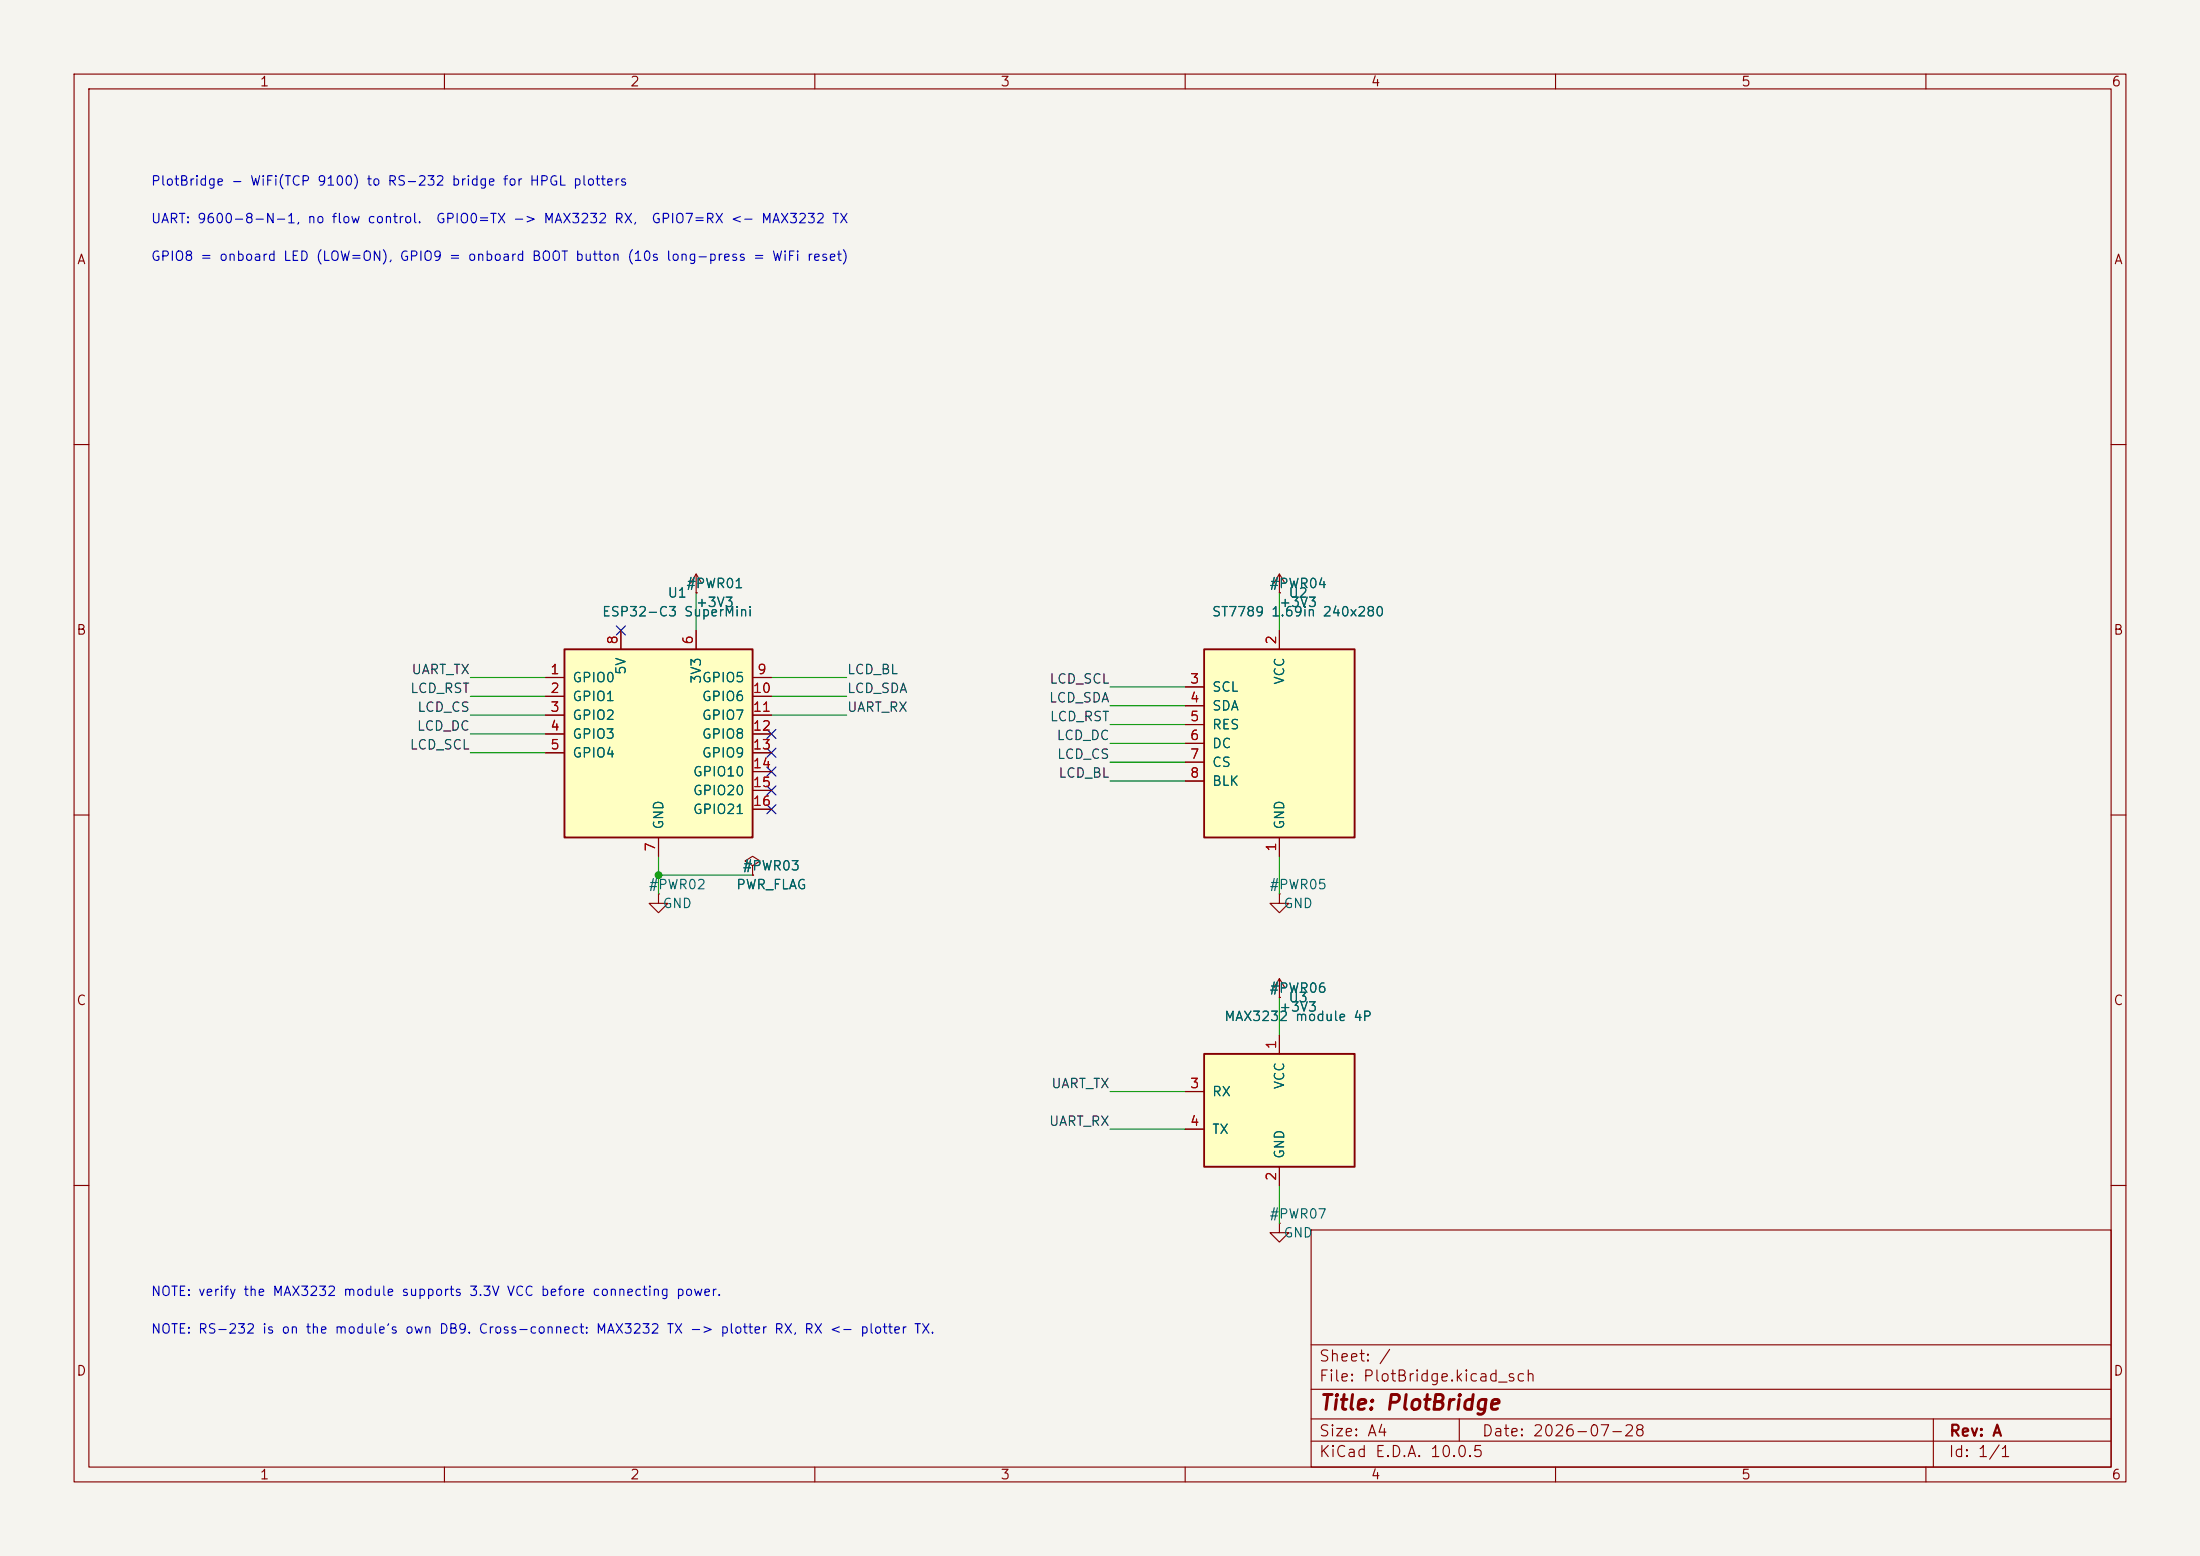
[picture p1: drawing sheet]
(kicad_sch
 (version 20231120)
 (generator "eeschema")
 (generator_version "8.0")
 (paper "A4")
 (title_block
  (title "PlotBridge")
  (date "2026-07-28")
  (rev "A"))
 (lib_symbols
 (symbol "PlotBridge:ESP32-C3_SuperMini"
  (pin_names (offset 1.016))
  (exclude_from_sim no)
  (in_bom yes)
  (on_board yes)
  (property "Reference" "U" (at 0 20.32 0) (effects (font (size 1.27 1.27))))
  (property "Value" "ESP32-C3 SuperMini" (at 0 17.78 0) (effects (font (size 1.27 1.27))))
  (property "Footprint" "PlotBridge:ESP32-C3_SuperMini" (at 0 0 0) (effects (font (size 1.27 1.27)) (hide yes)))
  (property "Datasheet" "" (at 0 0 0) (effects (font (size 1.27 1.27)) (hide yes)))
  (property "Description" "ESP32-C3 SuperMini module, 16-pin 2x8 THT (Tenstar/nologo)" (at 0 0 0) (effects (font (size 1.27 1.27)) (hide yes)))
  (symbol "ESP32-C3_SuperMini_0_1"
   (rectangle (start -12.7 12.7) (end 12.7 -12.7) (stroke (width 0.254) (type default)) (fill (type background))))
  (symbol "ESP32-C3_SuperMini_1_1"
   (pin power_in line (at -5.08 15.24 270) (length 2.54) (name "5V" (effects (font (size 1.27 1.27)))) (number "8" (effects (font (size 1.27 1.27)))))
   (pin power_out line (at 5.08 15.24 270) (length 2.54) (name "3V3" (effects (font (size 1.27 1.27)))) (number "6" (effects (font (size 1.27 1.27)))))
   (pin power_in line (at 0.0 -15.24 90) (length 2.54) (name "GND" (effects (font (size 1.27 1.27)))) (number "7" (effects (font (size 1.27 1.27)))))
   (pin bidirectional line (at -15.24 8.89 0) (length 2.54) (name "GPIO0" (effects (font (size 1.27 1.27)))) (number "1" (effects (font (size 1.27 1.27)))))
   (pin bidirectional line (at -15.24 6.35 0) (length 2.54) (name "GPIO1" (effects (font (size 1.27 1.27)))) (number "2" (effects (font (size 1.27 1.27)))))
   (pin bidirectional line (at -15.24 3.81 0) (length 2.54) (name "GPIO2" (effects (font (size 1.27 1.27)))) (number "3" (effects (font (size 1.27 1.27)))))
   (pin bidirectional line (at -15.24 1.27 0) (length 2.54) (name "GPIO3" (effects (font (size 1.27 1.27)))) (number "4" (effects (font (size 1.27 1.27)))))
   (pin bidirectional line (at -15.24 -1.27 0) (length 2.54) (name "GPIO4" (effects (font (size 1.27 1.27)))) (number "5" (effects (font (size 1.27 1.27)))))
   (pin bidirectional line (at 15.24 8.89 180) (length 2.54) (name "GPIO5" (effects (font (size 1.27 1.27)))) (number "9" (effects (font (size 1.27 1.27)))))
   (pin bidirectional line (at 15.24 6.35 180) (length 2.54) (name "GPIO6" (effects (font (size 1.27 1.27)))) (number "10" (effects (font (size 1.27 1.27)))))
   (pin bidirectional line (at 15.24 3.81 180) (length 2.54) (name "GPIO7" (effects (font (size 1.27 1.27)))) (number "11" (effects (font (size 1.27 1.27)))))
   (pin bidirectional line (at 15.24 1.27 180) (length 2.54) (name "GPIO8" (effects (font (size 1.27 1.27)))) (number "12" (effects (font (size 1.27 1.27)))))
   (pin bidirectional line (at 15.24 -1.27 180) (length 2.54) (name "GPIO9" (effects (font (size 1.27 1.27)))) (number "13" (effects (font (size 1.27 1.27)))))
   (pin bidirectional line (at 15.24 -3.81 180) (length 2.54) (name "GPIO10" (effects (font (size 1.27 1.27)))) (number "14" (effects (font (size 1.27 1.27)))))
   (pin bidirectional line (at 15.24 -6.35 180) (length 2.54) (name "GPIO20" (effects (font (size 1.27 1.27)))) (number "15" (effects (font (size 1.27 1.27)))))
   (pin bidirectional line (at 15.24 -8.89 180) (length 2.54) (name "GPIO21" (effects (font (size 1.27 1.27)))) (number "16" (effects (font (size 1.27 1.27)))))))
 (symbol "PlotBridge:ST7789_169_8P"
  (pin_names (offset 1.016))
  (exclude_from_sim no)
  (in_bom yes)
  (on_board yes)
  (property "Reference" "U" (at 0 20.32 0) (effects (font (size 1.27 1.27))))
  (property "Value" "ST7789 1.69in 240x280" (at 0 17.78 0) (effects (font (size 1.27 1.27))))
  (property "Footprint" "PlotBridge:ST7789_169_8P" (at 0 0 0) (effects (font (size 1.27 1.27)) (hide yes)))
  (property "Datasheet" "" (at 0 0 0) (effects (font (size 1.27 1.27)) (hide yes)))
  (property "Description" "1.69in 240x280 ST7789 SPI LCD module, 8-pin header" (at 0 0 0) (effects (font (size 1.27 1.27)) (hide yes)))
  (symbol "ST7789_169_8P_0_1"
   (rectangle (start -10.16 12.7) (end 10.16 -12.7) (stroke (width 0.254) (type default)) (fill (type background))))
  (symbol "ST7789_169_8P_1_1"
   (pin power_in line (at 0.0 15.24 270) (length 2.54) (name "VCC" (effects (font (size 1.27 1.27)))) (number "2" (effects (font (size 1.27 1.27)))))
   (pin power_in line (at 0.0 -15.24 90) (length 2.54) (name "GND" (effects (font (size 1.27 1.27)))) (number "1" (effects (font (size 1.27 1.27)))))
   (pin input line (at -12.7 7.62 0) (length 2.54) (name "SCL" (effects (font (size 1.27 1.27)))) (number "3" (effects (font (size 1.27 1.27)))))
   (pin input line (at -12.7 5.08 0) (length 2.54) (name "SDA" (effects (font (size 1.27 1.27)))) (number "4" (effects (font (size 1.27 1.27)))))
   (pin input line (at -12.7 2.54 0) (length 2.54) (name "RES" (effects (font (size 1.27 1.27)))) (number "5" (effects (font (size 1.27 1.27)))))
   (pin input line (at -12.7 0.0 0) (length 2.54) (name "DC" (effects (font (size 1.27 1.27)))) (number "6" (effects (font (size 1.27 1.27)))))
   (pin input line (at -12.7 -2.54 0) (length 2.54) (name "CS" (effects (font (size 1.27 1.27)))) (number "7" (effects (font (size 1.27 1.27)))))
   (pin input line (at -12.7 -5.08 0) (length 2.54) (name "BLK" (effects (font (size 1.27 1.27)))) (number "8" (effects (font (size 1.27 1.27)))))))
 (symbol "PlotBridge:MAX3232_MODULE_4P"
  (pin_names (offset 1.016))
  (exclude_from_sim no)
  (in_bom yes)
  (on_board yes)
  (property "Reference" "U" (at 0 20.32 0) (effects (font (size 1.27 1.27))))
  (property "Value" "MAX3232 module 4P" (at 0 17.78 0) (effects (font (size 1.27 1.27))))
  (property "Footprint" "PlotBridge:MAX3232_MODULE_4P" (at 0 0 0) (effects (font (size 1.27 1.27)) (hide yes)))
  (property "Datasheet" "" (at 0 0 0) (effects (font (size 1.27 1.27)) (hide yes)))
  (property "Description" "MAX3232 RS-232 transceiver module, 4-pin TTL side, DB9 on module" (at 0 0 0) (effects (font (size 1.27 1.27)) (hide yes)))
  (symbol "MAX3232_MODULE_4P_0_1"
   (rectangle (start -10.16 7.62) (end 10.16 -7.62) (stroke (width 0.254) (type default)) (fill (type background))))
  (symbol "MAX3232_MODULE_4P_1_1"
   (pin power_in line (at 0.0 10.16 270) (length 2.54) (name "VCC" (effects (font (size 1.27 1.27)))) (number "1" (effects (font (size 1.27 1.27)))))
   (pin power_in line (at 0.0 -10.16 90) (length 2.54) (name "GND" (effects (font (size 1.27 1.27)))) (number "2" (effects (font (size 1.27 1.27)))))
   (pin input line (at -12.7 2.54 0) (length 2.54) (name "RX" (effects (font (size 1.27 1.27)))) (number "3" (effects (font (size 1.27 1.27)))))
   (pin output line (at -12.7 -2.54 0) (length 2.54) (name "TX" (effects (font (size 1.27 1.27)))) (number "4" (effects (font (size 1.27 1.27)))))))
 (symbol "PlotBridge:+3V3"
  (power)
  (pin_numbers hide)
  (pin_names (offset 0) hide)
  (exclude_from_sim no)
  (in_bom yes)
  (on_board yes)
  (property "Reference" "#PWR" (at 0 -3.81 0) (effects (font (size 1.27 1.27)) (hide yes)))
  (property "Value" "+3V3" (at 0 3.556 0) (effects (font (size 1.27 1.27))))
  (property "Footprint" "" (at 0 0 0) (effects (font (size 1.27 1.27)) (hide yes)))
  (property "Datasheet" "" (at 0 0 0) (effects (font (size 1.27 1.27)) (hide yes)))
  (property "Description" "Power symbol" (at 0 0 0) (effects (font (size 1.27 1.27)) (hide yes)))
  (symbol "+3V3_0_1"
   (polyline (pts (xy -0.762 1.27) (xy 0 2.54) (xy 0.762 1.27)) (stroke (width 0) (type default)) (fill (type none)))
   (polyline (pts (xy 0 0) (xy 0 2.54)) (stroke (width 0) (type default)) (fill (type none))))
  (symbol "+3V3_1_1"
   (pin power_in line (at 0 0 90) (length 0) (name "+3V3" (effects (font (size 1.27 1.27)))) (number "1" (effects (font (size 1.27 1.27)))))))
 (symbol "PlotBridge:GND"
  (power)
  (pin_numbers hide)
  (pin_names (offset 0) hide)
  (exclude_from_sim no)
  (in_bom yes)
  (on_board yes)
  (property "Reference" "#PWR" (at 0 -3.81 0) (effects (font (size 1.27 1.27)) (hide yes)))
  (property "Value" "GND" (at 0 3.556 0) (effects (font (size 1.27 1.27))))
  (property "Footprint" "" (at 0 0 0) (effects (font (size 1.27 1.27)) (hide yes)))
  (property "Datasheet" "" (at 0 0 0) (effects (font (size 1.27 1.27)) (hide yes)))
  (property "Description" "Power symbol" (at 0 0 0) (effects (font (size 1.27 1.27)) (hide yes)))
  (symbol "GND_0_1"
   (polyline (pts (xy 0 0) (xy 0 -1.27) (xy 1.27 -1.27) (xy 0 -2.54) (xy -1.27 -1.27) (xy 0 -1.27)) (stroke (width 0) (type default)) (fill (type none))))
  (symbol "GND_1_1"
   (pin power_in line (at 0 0 90) (length 0) (name "GND" (effects (font (size 1.27 1.27)))) (number "1" (effects (font (size 1.27 1.27)))))))
 (symbol "PlotBridge:PWR_FLAG"
  (power)
  (pin_numbers hide)
  (pin_names (offset 0) hide)
  (exclude_from_sim no)
  (in_bom yes)
  (on_board yes)
  (property "Reference" "#PWR" (at 0 -3.81 0) (effects (font (size 1.27 1.27)) (hide yes)))
  (property "Value" "PWR_FLAG" (at 0 3.556 0) (effects (font (size 1.27 1.27))))
  (property "Footprint" "" (at 0 0 0) (effects (font (size 1.27 1.27)) (hide yes)))
  (property "Datasheet" "" (at 0 0 0) (effects (font (size 1.27 1.27)) (hide yes)))
  (property "Description" "Power symbol" (at 0 0 0) (effects (font (size 1.27 1.27)) (hide yes)))
  (symbol "PWR_FLAG_0_1"
   (polyline (pts (xy 0 0) (xy 0 1.27) (xy -1.016 1.905) (xy 0 2.54) (xy 1.016 1.905) (xy 0 1.27)) (stroke (width 0) (type default)) (fill (type none))))
  (symbol "PWR_FLAG_1_1"
   (pin power_out line (at 0 0 90) (length 0) (name "PWR_FLAG" (effects (font (size 1.27 1.27)))) (number "1" (effects (font (size 1.27 1.27))))))))
 (junction (at 88.9 118.11) (diameter 0) (color 0 0 0 0))
 (wire (pts (xy 73.66000000000001 91.44) (xy 63.50000000000001 91.44))
  (stroke (width 0) (type default)))
 (wire (pts (xy 73.66000000000001 93.98) (xy 63.50000000000001 93.98))
  (stroke (width 0) (type default)))
 (wire (pts (xy 73.66000000000001 96.52) (xy 63.50000000000001 96.52))
  (stroke (width 0) (type default)))
 (wire (pts (xy 73.66000000000001 99.06) (xy 63.50000000000001 99.06))
  (stroke (width 0) (type default)))
 (wire (pts (xy 73.66000000000001 101.6) (xy 63.50000000000001 101.6))
  (stroke (width 0) (type default)))
 (wire (pts (xy 104.14 91.44) (xy 114.30000000000001 91.44))
  (stroke (width 0) (type default)))
 (wire (pts (xy 104.14 93.98) (xy 114.30000000000001 93.98))
  (stroke (width 0) (type default)))
 (wire (pts (xy 104.14 96.52) (xy 114.30000000000001 96.52))
  (stroke (width 0) (type default)))
 (wire (pts (xy 93.98 85.09) (xy 93.98 80.00999999999999))
  (stroke (width 0) (type default)))
 (wire (pts (xy 88.9 115.57) (xy 88.9 120.65))
  (stroke (width 0) (type default)))
 (wire (pts (xy 88.9 118.11) (xy 101.60000000000001 118.11))
  (stroke (width 0) (type default)))
 (wire (pts (xy 160.02 92.71) (xy 149.86 92.71))
  (stroke (width 0) (type default)))
 (wire (pts (xy 160.02 95.25) (xy 149.86 95.25))
  (stroke (width 0) (type default)))
 (wire (pts (xy 160.02 97.78999999999999) (xy 149.86 97.78999999999999))
  (stroke (width 0) (type default)))
 (wire (pts (xy 160.02 100.33) (xy 149.86 100.33))
  (stroke (width 0) (type default)))
 (wire (pts (xy 160.02 102.87) (xy 149.86 102.87))
  (stroke (width 0) (type default)))
 (wire (pts (xy 160.02 105.41) (xy 149.86 105.41))
  (stroke (width 0) (type default)))
 (wire (pts (xy 172.72 85.09) (xy 172.72 80.00999999999999))
  (stroke (width 0) (type default)))
 (wire (pts (xy 172.72 115.57) (xy 172.72 120.65))
  (stroke (width 0) (type default)))
 (wire (pts (xy 160.02 147.32000000000002) (xy 149.86 147.32000000000002))
  (stroke (width 0) (type default)))
 (wire (pts (xy 160.02 152.4) (xy 149.86 152.4))
  (stroke (width 0) (type default)))
 (wire (pts (xy 172.72 139.70000000000002) (xy 172.72 134.62))
  (stroke (width 0) (type default)))
 (wire (pts (xy 172.72 160.02) (xy 172.72 165.10000000000002))
  (stroke (width 0) (type default)))
 (no_connect (at 104.14 99.06))
 (no_connect (at 104.14 101.6))
 (no_connect (at 104.14 104.14))
 (no_connect (at 104.14 106.67999999999999))
 (no_connect (at 104.14 109.22))
 (no_connect (at 83.82000000000001 85.09))
 (label "UART_TX" (at 63.50000000000001 91.44 180)
  (effects (font (size 1.27 1.27)) (justify right bottom)))
 (label "LCD_RST" (at 63.50000000000001 93.98 180)
  (effects (font (size 1.27 1.27)) (justify right bottom)))
 (label "LCD_CS" (at 63.50000000000001 96.52 180)
  (effects (font (size 1.27 1.27)) (justify right bottom)))
 (label "LCD_DC" (at 63.50000000000001 99.06 180)
  (effects (font (size 1.27 1.27)) (justify right bottom)))
 (label "LCD_SCL" (at 63.50000000000001 101.6 180)
  (effects (font (size 1.27 1.27)) (justify right bottom)))
 (label "LCD_BL" (at 114.30000000000001 91.44 0)
  (effects (font (size 1.27 1.27)) (justify left bottom)))
 (label "LCD_SDA" (at 114.30000000000001 93.98 0)
  (effects (font (size 1.27 1.27)) (justify left bottom)))
 (label "UART_RX" (at 114.30000000000001 96.52 0)
  (effects (font (size 1.27 1.27)) (justify left bottom)))
 (label "LCD_SCL" (at 149.86 92.71 180)
  (effects (font (size 1.27 1.27)) (justify right bottom)))
 (label "LCD_SDA" (at 149.86 95.25 180)
  (effects (font (size 1.27 1.27)) (justify right bottom)))
 (label "LCD_RST" (at 149.86 97.78999999999999 180)
  (effects (font (size 1.27 1.27)) (justify right bottom)))
 (label "LCD_DC" (at 149.86 100.33 180)
  (effects (font (size 1.27 1.27)) (justify right bottom)))
 (label "LCD_CS" (at 149.86 102.87 180)
  (effects (font (size 1.27 1.27)) (justify right bottom)))
 (label "LCD_BL" (at 149.86 105.41 180)
  (effects (font (size 1.27 1.27)) (justify right bottom)))
 (label "UART_TX" (at 149.86 147.32000000000002 180)
  (effects (font (size 1.27 1.27)) (justify right bottom)))
 (label "UART_RX" (at 149.86 152.4 180)
  (effects (font (size 1.27 1.27)) (justify right bottom)))
 (text "PlotBridge - WiFi(TCP 9100) to RS-232 bridge for HPGL plotters" (at 20.32 25.4 0)
  (effects (font (size 1.27 1.27)) (justify left bottom)))
 (text "UART: 9600-8-N-1, no flow control.  GPIO0=TX -> MAX3232 RX,  GPIO7=RX <- MAX3232 TX" (at 20.32 30.48 0)
  (effects (font (size 1.27 1.27)) (justify left bottom)))
 (text "GPIO8 = onboard LED (LOW=ON), GPIO9 = onboard BOOT button (10s long-press = WiFi reset)" (at 20.32 35.56 0)
  (effects (font (size 1.27 1.27)) (justify left bottom)))
 (text "NOTE: verify the MAX3232 module supports 3.3V VCC before connecting power." (at 20.32 175.26 0)
  (effects (font (size 1.27 1.27)) (justify left bottom)))
 (text "NOTE: RS-232 is on the module's own DB9. Cross-connect: MAX3232 TX -> plotter RX, RX <- plotter TX." (at 20.32 180.34 0)
  (effects (font (size 1.27 1.27)) (justify left bottom)))
 (symbol
  (lib_id "PlotBridge:ESP32-C3_SuperMini")
  (at 88.9 100.33 0)
  (unit 1)
  (exclude_from_sim no)
  (in_bom yes)
  (on_board yes)
  (dnp no)
  (property "Reference" "U1" (at 91.44000000000001 80.00999999999999 0) (effects (font (size 1.27 1.27))))
  (property "Value" "ESP32-C3 SuperMini" (at 91.44000000000001 82.55 0) (effects (font (size 1.27 1.27))))
  (property "Footprint" "PlotBridge:ESP32-C3_SuperMini" (at 88.9 100.33 0) (effects (font (size 1.27 1.27)) (hide yes)))
  (property "Datasheet" "" (at 88.9 100.33 0) (effects (font (size 1.27 1.27)) (hide yes)))
  (property "Description" "" (at 88.9 100.33 0) (effects (font (size 1.27 1.27)) (hide yes)))
  (pin "1")
  (pin "2")
  (pin "3")
  (pin "4")
  (pin "5")
  (pin "6")
  (pin "7")
  (pin "8")
  (pin "9")
  (pin "10")
  (pin "11")
  (pin "12")
  (pin "13")
  (pin "14")
  (pin "15")
  (pin "16"))
 (symbol
  (lib_id "PlotBridge:+3V3")
  (at 93.98 80.00999999999999 0)
  (unit 1)
  (exclude_from_sim no)
  (in_bom yes)
  (on_board yes)
  (dnp no)
  (property "Reference" "#PWR01" (at 96.52000000000001 78.74 0) (effects (font (size 1.27 1.27))))
  (property "Value" "+3V3" (at 96.52000000000001 81.28 0) (effects (font (size 1.27 1.27))))
  (property "Footprint" "" (at 93.98 80.00999999999999 0) (effects (font (size 1.27 1.27)) (hide yes)))
  (property "Datasheet" "" (at 93.98 80.00999999999999 0) (effects (font (size 1.27 1.27)) (hide yes)))
  (property "Description" "" (at 93.98 80.00999999999999 0) (effects (font (size 1.27 1.27)) (hide yes)))
  (pin "1"))
 (symbol
  (lib_id "PlotBridge:GND")
  (at 88.9 120.65 0)
  (unit 1)
  (exclude_from_sim no)
  (in_bom yes)
  (on_board yes)
  (dnp no)
  (property "Reference" "#PWR02" (at 91.44000000000001 119.38000000000001 0) (effects (font (size 1.27 1.27))))
  (property "Value" "GND" (at 91.44000000000001 121.92000000000002 0) (effects (font (size 1.27 1.27))))
  (property "Footprint" "" (at 88.9 120.65 0) (effects (font (size 1.27 1.27)) (hide yes)))
  (property "Datasheet" "" (at 88.9 120.65 0) (effects (font (size 1.27 1.27)) (hide yes)))
  (property "Description" "" (at 88.9 120.65 0) (effects (font (size 1.27 1.27)) (hide yes)))
  (pin "1"))
 (symbol
  (lib_id "PlotBridge:PWR_FLAG")
  (at 101.60000000000001 118.11 0)
  (unit 1)
  (exclude_from_sim no)
  (in_bom yes)
  (on_board yes)
  (dnp no)
  (property "Reference" "#PWR03" (at 104.14000000000001 116.84 0) (effects (font (size 1.27 1.27))))
  (property "Value" "PWR_FLAG" (at 104.14000000000001 119.38000000000001 0) (effects (font (size 1.27 1.27))))
  (property "Footprint" "" (at 101.60000000000001 118.11 0) (effects (font (size 1.27 1.27)) (hide yes)))
  (property "Datasheet" "" (at 101.60000000000001 118.11 0) (effects (font (size 1.27 1.27)) (hide yes)))
  (property "Description" "" (at 101.60000000000001 118.11 0) (effects (font (size 1.27 1.27)) (hide yes)))
  (pin "1"))
 (symbol
  (lib_id "PlotBridge:ST7789_169_8P")
  (at 172.72 100.33 0)
  (unit 1)
  (exclude_from_sim no)
  (in_bom yes)
  (on_board yes)
  (dnp no)
  (property "Reference" "U2" (at 175.26 80.00999999999999 0) (effects (font (size 1.27 1.27))))
  (property "Value" "ST7789 1.69in 240x280" (at 175.26 82.55 0) (effects (font (size 1.27 1.27))))
  (property "Footprint" "PlotBridge:ST7789_169_8P" (at 172.72 100.33 0) (effects (font (size 1.27 1.27)) (hide yes)))
  (property "Datasheet" "" (at 172.72 100.33 0) (effects (font (size 1.27 1.27)) (hide yes)))
  (property "Description" "" (at 172.72 100.33 0) (effects (font (size 1.27 1.27)) (hide yes)))
  (pin "1")
  (pin "2")
  (pin "3")
  (pin "4")
  (pin "5")
  (pin "6")
  (pin "7")
  (pin "8"))
 (symbol
  (lib_id "PlotBridge:+3V3")
  (at 172.72 80.00999999999999 0)
  (unit 1)
  (exclude_from_sim no)
  (in_bom yes)
  (on_board yes)
  (dnp no)
  (property "Reference" "#PWR04" (at 175.26 78.74 0) (effects (font (size 1.27 1.27))))
  (property "Value" "+3V3" (at 175.26 81.28 0) (effects (font (size 1.27 1.27))))
  (property "Footprint" "" (at 172.72 80.00999999999999 0) (effects (font (size 1.27 1.27)) (hide yes)))
  (property "Datasheet" "" (at 172.72 80.00999999999999 0) (effects (font (size 1.27 1.27)) (hide yes)))
  (property "Description" "" (at 172.72 80.00999999999999 0) (effects (font (size 1.27 1.27)) (hide yes)))
  (pin "1"))
 (symbol
  (lib_id "PlotBridge:GND")
  (at 172.72 120.65 0)
  (unit 1)
  (exclude_from_sim no)
  (in_bom yes)
  (on_board yes)
  (dnp no)
  (property "Reference" "#PWR05" (at 175.26 119.38000000000001 0) (effects (font (size 1.27 1.27))))
  (property "Value" "GND" (at 175.26 121.92000000000002 0) (effects (font (size 1.27 1.27))))
  (property "Footprint" "" (at 172.72 120.65 0) (effects (font (size 1.27 1.27)) (hide yes)))
  (property "Datasheet" "" (at 172.72 120.65 0) (effects (font (size 1.27 1.27)) (hide yes)))
  (property "Description" "" (at 172.72 120.65 0) (effects (font (size 1.27 1.27)) (hide yes)))
  (pin "1"))
 (symbol
  (lib_id "PlotBridge:MAX3232_MODULE_4P")
  (at 172.72 149.86 0)
  (unit 1)
  (exclude_from_sim no)
  (in_bom yes)
  (on_board yes)
  (dnp no)
  (property "Reference" "U3" (at 175.26 134.62 0) (effects (font (size 1.27 1.27))))
  (property "Value" "MAX3232 module 4P" (at 175.26 137.16 0) (effects (font (size 1.27 1.27))))
  (property "Footprint" "PlotBridge:MAX3232_MODULE_4P" (at 172.72 149.86 0) (effects (font (size 1.27 1.27)) (hide yes)))
  (property "Datasheet" "" (at 172.72 149.86 0) (effects (font (size 1.27 1.27)) (hide yes)))
  (property "Description" "" (at 172.72 149.86 0) (effects (font (size 1.27 1.27)) (hide yes)))
  (pin "1")
  (pin "2")
  (pin "3")
  (pin "4"))
 (symbol
  (lib_id "PlotBridge:+3V3")
  (at 172.72 134.62 0)
  (unit 1)
  (exclude_from_sim no)
  (in_bom yes)
  (on_board yes)
  (dnp no)
  (property "Reference" "#PWR06" (at 175.26 133.35 0) (effects (font (size 1.27 1.27))))
  (property "Value" "+3V3" (at 175.26 135.89 0) (effects (font (size 1.27 1.27))))
  (property "Footprint" "" (at 172.72 134.62 0) (effects (font (size 1.27 1.27)) (hide yes)))
  (property "Datasheet" "" (at 172.72 134.62 0) (effects (font (size 1.27 1.27)) (hide yes)))
  (property "Description" "" (at 172.72 134.62 0) (effects (font (size 1.27 1.27)) (hide yes)))
  (pin "1"))
 (symbol
  (lib_id "PlotBridge:GND")
  (at 172.72 165.10000000000002 0)
  (unit 1)
  (exclude_from_sim no)
  (in_bom yes)
  (on_board yes)
  (dnp no)
  (property "Reference" "#PWR07" (at 175.26 163.83 0) (effects (font (size 1.27 1.27))))
  (property "Value" "GND" (at 175.26 166.37 0) (effects (font (size 1.27 1.27))))
  (property "Footprint" "" (at 172.72 165.10000000000002 0) (effects (font (size 1.27 1.27)) (hide yes)))
  (property "Datasheet" "" (at 172.72 165.10000000000002 0) (effects (font (size 1.27 1.27)) (hide yes)))
  (property "Description" "" (at 172.72 165.10000000000002 0) (effects (font (size 1.27 1.27)) (hide yes)))
  (pin "1"))
 (sheet_instances
  (path "" (page "1"))))
